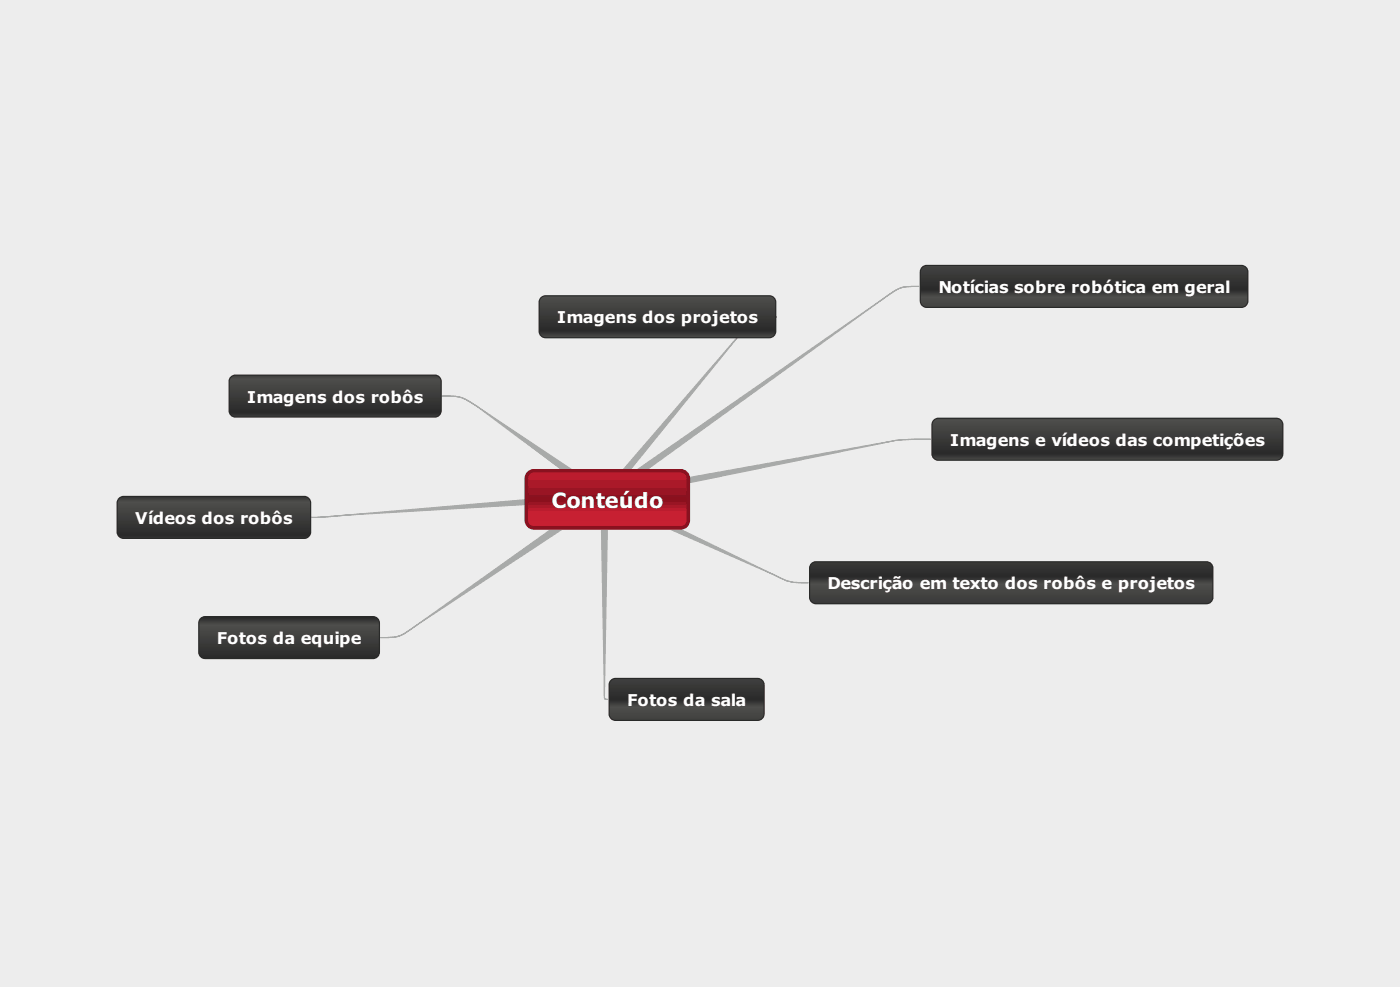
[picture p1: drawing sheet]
<svg xmlns="http://www.w3.org/2000/svg" width="424mm" height="298mm" viewBox="0 0 424 298" stroke-linecap="round" stroke-linejoin="round" font-family="sans-serif">
<path d="M0 0h423.7v298.5h-423.7z" fill="#ededed"/>
<path d="M182.2 149.4l85.4-59.3a12.4 12.4 0 0 1 7-3.4l3.6-.1a11.3 11.3 0 0 0-8.4 1.9l-86.2 62.3z" fill="#a8aaa9"/>
<path d="M182.2 149.4l85.4-59.3a12.4 12.4 0 0 1 7-3.4l3.6-.1a11.3 11.3 0 0 0-8.4 1.9l-86.2 62.3z" fill="none" stroke="#a8aaa9" stroke-width=".35"/>
<path d="M182.6 149l88.5-15.8 4-.3 6.6-.1-6.6 .1-4 .3-87.8 18z" fill="#a8aaa9"/>
<path d="M182.6 149l88.5-15.8 4-.3 6.6-.1-6.6 .1-4 .3-87.8 18z" fill="none" stroke="#a8aaa9" stroke-width=".35"/>
<path d="M183.3 149l50.8 24.7a15.9 15.9 0 0 0 10.6 2.5 15.9 15.9 0 0 1-10.6-2.5l-51.5-22.5z" fill="#a8aaa9"/>
<path d="M183.3 149l50.8 24.7a15.9 15.9 0 0 0 10.6 2.5 15.9 15.9 0 0 1-10.6-2.5l-51.5-22.5z" fill="none" stroke="#a8aaa9" stroke-width=".35"/>
<path d="M181.9 150.1h2.1l-1.1 60.3 .2 1 .9 .1-.9-.1-.2-.5z" fill="#a8aaa9"/>
<path d="M181.9 150.1h2.1l-1.1 60.3 .1 .9 1 .2-.9-.1-.2-.5z" fill="none" stroke="#a8aaa9" stroke-width=".35"/>
<path d="M226.5 98.3a7.6 7.6 0 0 1 7-2.5h1.6h-1.6a8.1 8.1 0 0 0-7.9 3.4l-42 51.6-1.4-1.4z" fill="#a8aaa9"/>
<path d="M234.4 95.8h.7h-1.6a8.1 8.1 0 0 0-7.9 3.4l-42 51.6-1.4-1.4 43.4-50.2a8 8 0 0 1 7.9-3.4h1.6" fill="none" stroke="#a8aaa9" stroke-width=".35"/>
<path d="M133.2 119.8a15.1 15.1 0 0 1 8.1 1.2l42.3 28-1.4 2.2-37.7-28.3a12.7 12.7 0 0 0-8-3.1z" fill="#a8aaa9"/>
<path d="M133.2 119.8a15.1 15.1 0 0 1 8.1 1.2l42.3 28-1.4 2.2-37.7-28.3a12.7 12.7 0 0 0-8-3.1h-2.6" fill="none" stroke="#a8aaa9" stroke-width=".35"/>
<path d="M93.7 156.5l5.9-.3 83.3-7.2v2.2z" fill="#a8aaa9"/>
<path d="M93.7 156.5l5.9-.3 83.3-7.2v2.2l-88.5 5.3" fill="none" stroke="#a8aaa9" stroke-width=".35"/>
<path d="M114.5 192.8a13.7 13.7 0 0 0 8.1-1.4l59.6-42.4 1.4 2.2-57.8 38.1a12.4 12.4 0 0 1-7 3.4z" fill="#a8aaa9"/>
<path d="M114.5 192.8a13.7 13.7 0 0 0 8.1-1.4l59.6-42.4 1.4 2.2-57.8 38.1a12.4 12.4 0 0 1-7 3.4l-3.6 .1" fill="none" stroke="#a8aaa9" stroke-width=".35"/>
<path d="M159.1 142.1h49.4v17.8h-49.4z" fill="#000"/>
<path d="M159.4 142.9a2.82 2.82 0 0 1 2.2-1.1h44.4a2.82 2.82 0 0 1 2.8 2.8v12.7a2.82 2.82 0 0 1-2.8 2.9h-44.4a2.82 2.82 0 0 1-2.9-2.9v-12.7zM160.3 143.4l1.3-.5h44.4a1.76 1.76 0 0 1 1.8 1.7v12.7a1.76 1.76 0 0 1-1.8 1.8h-44.4a1.76 1.76 0 0 1-1.8-1.8v-12.7z" fill-rule="evenodd" fill="#87111f"/>
<path d="M279 80.7l1.5-.6h95.2a2.12 2.12 0 0 1 2.1 2.1v8.8a2.12 2.12 0 0 1-2.1 2.1h-95.2a2.12 2.12 0 0 1-2.2-2.1v-8.8zM279.6 81.3l1.2-.5h94.6a1.76 1.76 0 0 1 1.7 1.7v8.2a1.76 1.76 0 0 1-1.7 1.7h-94.6a1.76 1.76 0 0 1-1.8-1.7v-8.2z" fill-rule="evenodd" fill="#292a29"/>
<path d="M278.6 80.4h98.9v12.4h-98.9z" fill="#000"/>
<path d="M282.5 126.9l1.5-.6h102.3a2.12 2.12 0 0 1 2.1 2.1v8.8a2.12 2.12 0 0 1-2.1 2.1h-102.3a2.12 2.12 0 0 1-2.1-2.1v-8.8zM283.1 127.5l1.2-.5h101.6a1.76 1.76 0 0 1 1.8 1.8v8.1a1.76 1.76 0 0 1-1.8 1.7h-101.6a1.76 1.76 0 0 1-1.7-1.7v-8.1z" fill-rule="evenodd" fill="#292a29"/>
<path d="M282.2 126.6h105.9v12.4h-105.9z" fill="#000"/>
<path d="M245.4 170.3l1.5-.6h118.2a2.12 2.12 0 0 1 2.1 2.1v8.8a2.12 2.12 0 0 1-2.1 2.1h-118.2a2.12 2.12 0 0 1-2.1-2.1v-8.8zM246 170.9l1.3-.5h117.5a1.76 1.76 0 0 1 1.7 1.8v8.1a1.76 1.76 0 0 1-1.7 1.7h-117.5a1.76 1.76 0 0 1-1.8-1.7v-8.1z" fill-rule="evenodd" fill="#292a29"/>
<path d="M245.1 170h121.8v12.4h-121.8z" fill="#000"/>
<path d="M184.8 205.6l1.5-.6h43a2.12 2.12 0 0 1 2.1 2.1v8.8a2.12 2.12 0 0 1-2.1 2.1h-43a2.12 2.12 0 0 1-2.2-2.1v-8.8zM185.4 206.2l1.2-.5h42.4a1.76 1.76 0 0 1 1.7 1.7v8.1a1.76 1.76 0 0 1-1.7 1.8h-42.4a1.76 1.76 0 0 1-1.7-1.8v-8.1z" fill-rule="evenodd" fill="#292a29"/>
<path d="M184.5 205.3h46.6v12.4h-46.6z" fill="#000"/>
<path d="M163.6 89.9l1.5-.6h67.7a2.12 2.12 0 0 1 2.1 2.1v8.8a2.12 2.12 0 0 1-2.1 2.1h-67.7a2.12 2.12 0 0 1-2.1-2.1v-8.8zM164.2 90.5l1.3-.5h67a1.76 1.76 0 0 1 1.7 1.7v8.1a1.76 1.76 0 0 1-1.7 1.8h-67a1.76 1.76 0 0 1-1.8-1.8v-8.1z" fill-rule="evenodd" fill="#292a29"/>
<path d="M163.3 89.6h71.3v12.4h-71.3z" fill="#000"/>
<path d="M69.8 113.9l1.5-.7h60.3a2.12 2.12 0 0 1 2.1 2.2v8.8a2.12 2.12 0 0 1-2.1 2.1h-60.3a2.12 2.12 0 0 1-2.2-2.1v-8.8zM70.4 114.5l1.2-.6h59.6a1.76 1.76 0 0 1 1.8 1.8v8.1a1.76 1.76 0 0 1-1.8 1.8h-59.6a1.76 1.76 0 0 1-1.8-1.8v-8.1z" fill-rule="evenodd" fill="#292a29"/>
<path d="M69.4 113.5h64v12.5h-64z" fill="#000"/>
<path d="M35.9 150.6l1.5-.7h54.7a2.12 2.12 0 0 1 2.1 2.1v8.9a2.12 2.12 0 0 1-2.1 2.1h-54.7a2.12 2.12 0 0 1-2.1-2.1v-8.9zM36.5 151.2l1.2-.6h54a1.76 1.76 0 0 1 1.8 1.8v8.1a1.76 1.76 0 0 1-1.8 1.8h-54a1.76 1.76 0 0 1-1.7-1.8v-8.1z" fill-rule="evenodd" fill="#292a29"/>
<path d="M35.6 150.2h58.3v12.5h-58.3z" fill="#000"/>
<path d="M60.6 186.9l1.5-.6h50.8a2.12 2.12 0 0 1 2.1 2.1v8.8a2.12 2.12 0 0 1-2.1 2.1h-50.8a2.12 2.12 0 0 1-2.1-2.1v-8.8zM61.2 187.5l1.2-.5h50.1a1.76 1.76 0 0 1 1.8 1.7v8.1a1.76 1.76 0 0 1-1.8 1.8h-50.1a1.76 1.76 0 0 1-1.7-1.8v-8.1z" fill-rule="evenodd" fill="#292a29"/>
<path d="M60.3 186.6h54.4v12.4h-54.4z" fill="#000"/>
<text font-size="6.3" fill="#fff" x="166.9" y="153.5">Conteúdo</text>
<g font-size="4.9" fill="#fff">
<text x="284" y="88.5">Notícias sobre robótica em geral</text>
<text x="168.6" y="97.7">Imagens dos projetos</text>
<text x="74.8" y="121.7">Imagens dos robôs</text>
<text x="287.5" y="134.8">Imagens e vídeos das competições</text>
<text x="40.9" y="158.4">Vídeos dos robôs</text>
<text x="250.5" y="178.2">Descrição em texto dos robôs e projetos</text>
<text x="65.6" y="194.7">Fotos da equipe</text>
<text x="189.8" y="213.4">Fotos da sala</text>
</g>
</svg>
